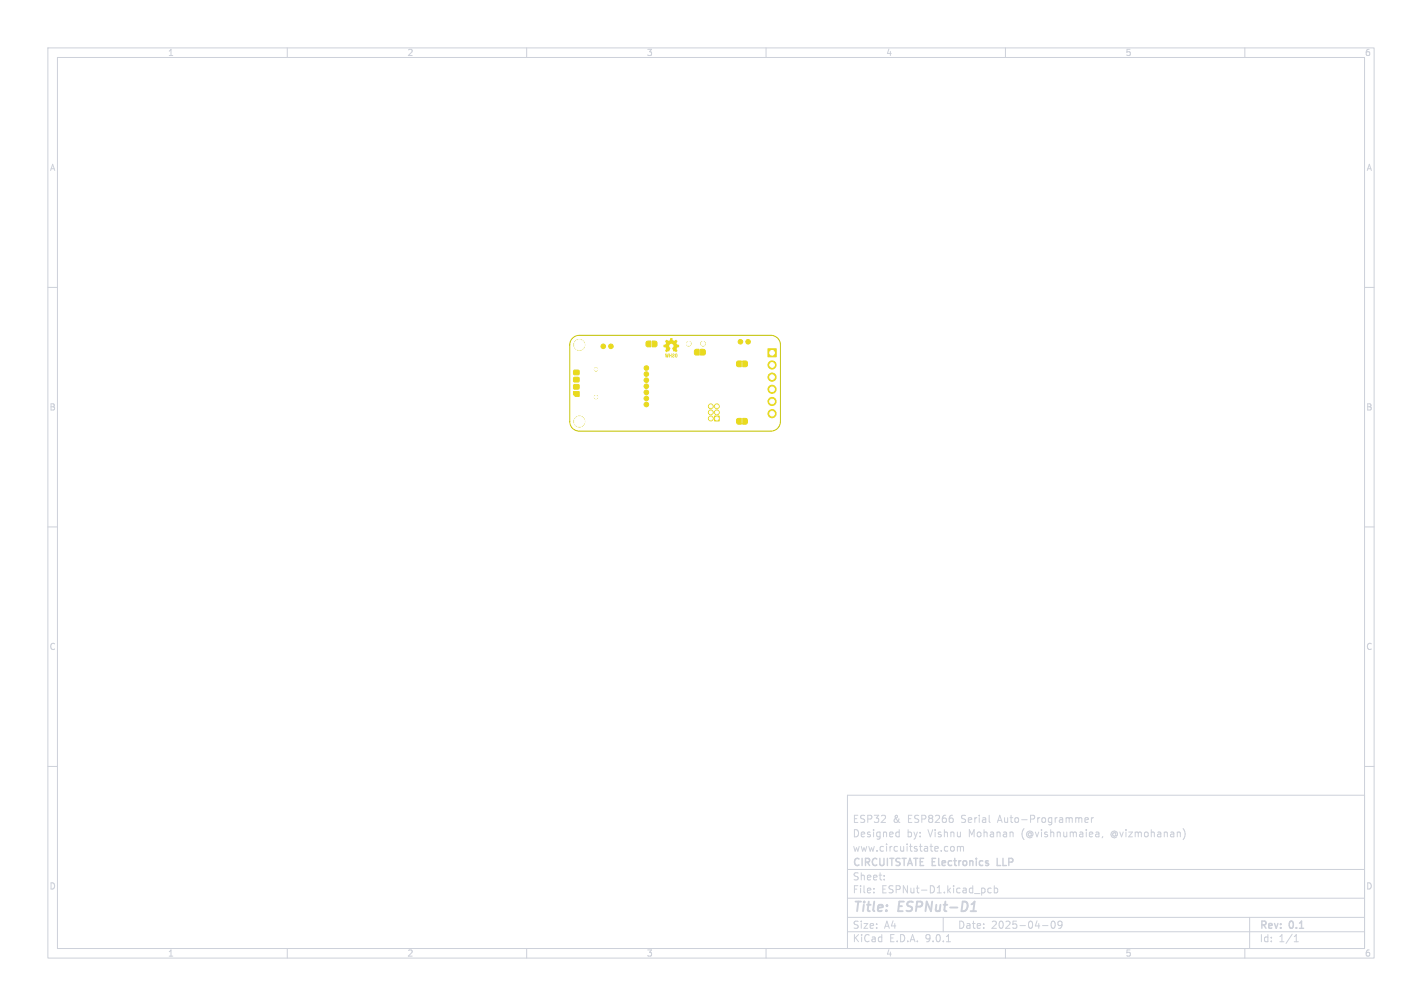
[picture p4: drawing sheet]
<svg xmlns="http://www.w3.org/2000/svg" width="297mm" height="210mm" viewBox="0 0 297 210" stroke-linecap="round" stroke-linejoin="round" font-family="sans-serif">
<g fill="none" stroke="#cdd1da" stroke-width=".21">
<path d="M10 10h277v190h-277zM12 12h273v186h-273zM60 10v2M110 10v2M160 10v2M210 10v2M260 10v2M10 60h2M285 60h2M10 110h2M285 110h2M10 160h2"/>
<path d="M177 166h108v32h-108zM187.4 173.7l.4 .1M187.8 173.2v1.5M187.8 174.6l-.4 .1M198.7 176.8l.3-.1 .3 .3v.4l-.3 .3-.3-.1-.2-.2zM199 170.9v.7M200 176.8l.4-.1 .2 .2M200 176.7v1M200.6 176.9l.2-.2 .4 .1v.9M200.6 176.9v.8M206.7 171.6l.1 .1M226.6 171.2l.7-.1-.1-.3-.4-.1-.2 .2 .1 .7h.5"/>
<path d="M228 170.7v1M228.4 170.7l-.4 .3M229 173.7h.3l.2 .2v.8M229.5 174.6l-.5 .1M229.5 174.1h-.5M230.3 174.6l-.1 .3M247.1 173a1.72 1.72 0 0 1 0 2.3M285 160h2M60 198v2M110 198v2M160 198v2M177 194.5h108"/>
<path d="M177 191.5h108M177 187.5h108M177 181.5h108M182.5 186.3v.1M182.5 185.5v.1M184.7 183.6v.1M184.7 182.8v.1M197 191.5v3M197.7 196.6h.8M205.5 185.4l.2 .3v.4l-.2 .3M207 185.5l-.4-.1-.3 .3 .2 .6h.5M207.7 185.5l.4-.1 .3 .3-.2 .6h-.5"/>
<path d="M207.7 184.9v1.5M210 198v2M217.7 193.2h1.2M219.7 192.4l.2-.1a.8 .8 0 0 1 .5 .7 .8 .8 0 0 1-.5 .8 1 1 0 0 1-.2-1.4zM221.8 192.9l-.3 .3h-.4l-.1-.3 .1-.5 .4-.1 .2 .1a.99 .99 0 0 1-.3 1.4h-.3M260 198v2M261 191.5v6.5M270.3 196.6h.9M270.3 195.5l.4-.4v1.5"/>
</g>
<path d="M202.7 190.2h1.2M203.1 188.7l.5-.5-.3 2" fill="none" stroke="#cdd1da" stroke-width=".4"/>
<path d="M208.3 179.2v1.5h.7" fill="none" stroke="#cdd1da" stroke-width=".3"/>
<g fill="#e9da1e">
<path d="M141.1 73.9h.3l.1 .5a.25 .25 0 0 1-.3 .2 .25 .25 0 0 1-.2-.2v-.4h.1v.4h.2v-.4h-.3z"/>
<path d="M140.5 73.9a.26 .26 0 0 1 .4 .1 .26 .26 0 0 1-.3 .3v.2l.3-.1a.28 .28 0 0 1-.3 .2 .28 .28 0 0 1-.2-.3 .28 .28 0 0 1 .3-.2v-.1l-.3 .1z"/>
<path d="M139.8 73.8h.1v.3h.2v-.3h.2v.8h-.2v-.3h-.2v.3h-.1z"/>
<path d="M138.9 73.8h.1l.1 .5 .1-.5h.2l.1 .5v-.5h.2l-.2 .8h-.1l-.1-.4-.1 .4h-.1z"/>
<path d="M139.1 71.1l.1-.2 .4 .3 .3-.2 .1-.4h.4l.1 .4 .3 .2 .4-.3 .3 .3-.2 .4 .1 .3 .4 .1v.4l-.4 .1v.5a.32 .32 0 0 1-.1 .5 .32 .32 0 0 1-.5-.2l-.1 .1-.3-.7a.46 .46 0 0 0 .1-.7 .46 .46 0 0 0-.7 0 .46 .46 0 0 0 .2 .7l-.3 .7-.1-.1-.4 .2-.3-.3 .2-.3-.1-.4-.4-.1v-.4l.4-.1 .1-.3-.2-.4z"/>
</g>
<g fill="#e9da1e" stroke="#e9da1e" stroke-width=".21">
<path d="M149.2 86.9h1v1h-1z"/>
<path d="M160.4 72.8h1.7v1.7h-1.7z"/>
<path d="M154 87.4l.8-.1v1.2h-.7l-.2-.1-.1-.7z"/>
<path d="M155.1 87.3l.7 .1 .2 .1 .1 .6-.1 .4h-.9z"/>
<path d="M153.9 75.5l.2-.1h.7v1.2l-.7-.1-.2-.1z"/>
<path d="M155.1 75.4h.7l.2 .1 .1 .7-.1 .3-.9 .1z"/>
<path d="M145.1 73.1l.2-.2h.7v1.2h-.7l-.2-.1z"/>
<path d="M146.3 72.9h.7l.2 .2 .1 .6-.1 .3-.9 .1z"/>
<path d="M136.2 71.2h.7l.2 .2 .1 .6-.1 .3-.9 .1z"/>
<path d="M135 71.4l.2-.2h.7v1.2h-.7l-.2-.2z"/>
<path d="M119.8 81.8h1.2v1h-.8l-.4-.4z"/>
<path d="M119.8 80.3h1.1v.9h-1.1z"/>
<path d="M119.8 78.8h1.1v.9h-1.1z"/>
<path d="M119.8 77.3h1.1v.9h-1.1z"/>
<circle cx="121" cy="88" r="1.1"/>
<circle cx="146.8" cy="71.7" r=".45"/>
<circle cx="143.8" cy="71.7" r=".45"/>
<circle cx="121" cy="72" r="1.1"/>
<circle cx="124.5" cy="77.1" r=".33"/>
<circle cx="124.5" cy="82.9" r=".33"/>
<circle cx="148.5" cy="87.4" r=".5"/>
<circle cx="149.7" cy="86.1" r=".5"/>
<circle cx="148.5" cy="86.1" r=".5"/>
<circle cx="149.7" cy="84.8" r=".5"/>
<circle cx="148.5" cy="84.8" r=".5"/>
<circle cx="161.3" cy="76.2" r=".85"/>
<circle cx="161.3" cy="78.7" r=".85"/>
<circle cx="161.3" cy="81.3" r=".85"/>
<circle cx="161.3" cy="83.8" r=".85"/>
<circle cx="161.3" cy="86.3" r=".85"/>
<circle cx="135" cy="76.8" r=".48"/>
<circle cx="135" cy="83.2" r=".48"/>
<circle cx="127.6" cy="72.3" r=".48"/>
<circle cx="135" cy="81.9" r=".48"/>
<circle cx="135" cy="80.6" r=".48"/>
<circle cx="156.2" cy="71.3" r=".48"/>
<circle cx="135" cy="79.4" r=".48"/>
<circle cx="154.6" cy="71.3" r=".48"/>
<circle cx="126" cy="72.3" r=".48"/>
<circle cx="135" cy="84.4" r=".48"/>
<circle cx="135" cy="78.1" r=".48"/>
</g>
<path d="M119.6 70.6l.6-.4 .8-.2h40a2 2 0 0 1 2 2v16a2 2 0 0 1-2 2h-40a2 2 0 0 1-2-2v-16l.1-.7z" fill="none" stroke="#c2c200" stroke-width=".21"/>
<g fill="#c2c200" stroke="#c2c200" stroke-width=".21">
<circle cx="121" cy="88" r="1.1"/>
<circle cx="146.8" cy="71.7" r=".45"/>
<circle cx="143.8" cy="71.7" r=".45"/>
<circle cx="121" cy="72" r="1.1"/>
<circle cx="124.5" cy="77.1" r=".33"/>
<circle cx="124.5" cy="82.9" r=".33"/>
<circle cx="149.7" cy="87.4" r=".33"/>
<circle cx="148.5" cy="87.4" r=".33"/>
<circle cx="149.7" cy="86.1" r=".33"/>
<circle cx="148.5" cy="86.1" r=".33"/>
<circle cx="149.7" cy="84.8" r=".33"/>
<circle cx="148.5" cy="84.8" r=".33"/>
<circle cx="161.3" cy="73.6" r=".5"/>
<circle cx="161.3" cy="76.2" r=".5"/>
<circle cx="161.3" cy="78.7" r=".5"/>
<circle cx="161.3" cy="81.3" r=".5"/>
<circle cx="161.3" cy="83.8" r=".5"/>
<circle cx="161.3" cy="86.3" r=".5"/>
</g>
<g fill="#fff" stroke="#fff" stroke-width=".21">
<circle cx="121" cy="88" r="1.1"/>
<circle cx="146.8" cy="71.7" r=".45"/>
<circle cx="143.8" cy="71.7" r=".45"/>
<circle cx="121" cy="72" r="1.1"/>
<circle cx="124.5" cy="77.1" r=".33"/>
<circle cx="124.5" cy="82.9" r=".33"/>
<circle cx="149.7" cy="87.4" r=".33"/>
<circle cx="148.5" cy="87.4" r=".33"/>
<circle cx="149.7" cy="86.1" r=".33"/>
<circle cx="148.5" cy="86.1" r=".33"/>
<circle cx="149.7" cy="84.8" r=".33"/>
<circle cx="148.5" cy="84.8" r=".33"/>
<circle cx="161.3" cy="73.6" r=".5"/>
<circle cx="161.3" cy="76.2" r=".5"/>
<circle cx="161.3" cy="78.7" r=".5"/>
<circle cx="161.3" cy="81.3" r=".5"/>
<circle cx="161.3" cy="83.8" r=".5"/>
<circle cx="161.3" cy="86.3" r=".5"/>
</g>
<g font-size="2.8" fill="#cdd1da">
<text x="178" y="190.9">Title:</text>
<text x="187.7" y="190.9">ESPNut-D1</text>
</g>
<g font-size="2.1" fill="#cdd1da">
<text x="178" y="172">ESP32</text>
<text x="186.4" y="172">&amp;</text>
<text x="189.6" y="172">ESP8266</text>
<text x="200.9" y="172">Serial</text>
<text x="208.7" y="172">Auto-Programmer</text>
<text x="178" y="178">www.circuitstate.com</text>
<text x="178" y="175">Designed</text>
<text x="189.4" y="175">by:</text>
<text x="193.9" y="175">Vishnu</text>
<text x="202.5" y="175">Mohanan</text>
<text x="213.6" y="175">(@vishnumaiea,</text>
<text x="232.4" y="175">@vizmohanan)</text>
<text x="178" y="184">Sheet:</text>
<text x="178" y="181.2">CIRCUITSTATE Electronics</text>
<text x="208.9" y="181.2">LLP</text>
<text x="178" y="186.7">File:</text>
<text x="184.1" y="186.7">ESPNut-D1.kicad_pcb</text>
<text x="178" y="196.9">KiCad</text>
<text x="178" y="194.1">Size:</text>
<text x="184.7" y="194.1">A4</text>
<text x="185.7" y="196.9">E.D.A.</text>
<text x="193.3" y="196.9">9.0.1</text>
<text x="200" y="194.1">Date:</text>
<text x="207" y="194.1">2025-04-09</text>
<text x="263" y="194.3">Rev:</text>
<text x="263" y="196.9">Id:</text>
<text x="267.1" y="196.9">1/1</text>
<text x="269.4" y="194.3">0.1</text>
</g>
<g font-size="1.8" fill="#cdd1da">
<text x="35" y="11.9">1</text>
<text x="85" y="11.9">2</text>
<text x="135" y="11.9">3</text>
<text x="185" y="11.9">4</text>
<text x="235" y="11.9">5</text>
<text x="285" y="11.9">6</text>
<text x="10.3" y="35.9">A</text>
<text x="285.4" y="35.9">A</text>
<text x="10.3" y="85.9">B</text>
<text x="285.3" y="85.9">B</text>
<text x="10.3" y="135.9">C</text>
<text x="285.3" y="135.9">C</text>
<text x="10.3" y="185.9">D</text>
<text x="285.3" y="185.9">D</text>
<text x="35" y="199.9">1</text>
<text x="85" y="199.9">2</text>
<text x="135" y="199.9">3</text>
<text x="185" y="199.9">4</text>
<text x="235" y="199.9">5</text>
<text x="285" y="199.9">6</text>
</g>
</svg>
